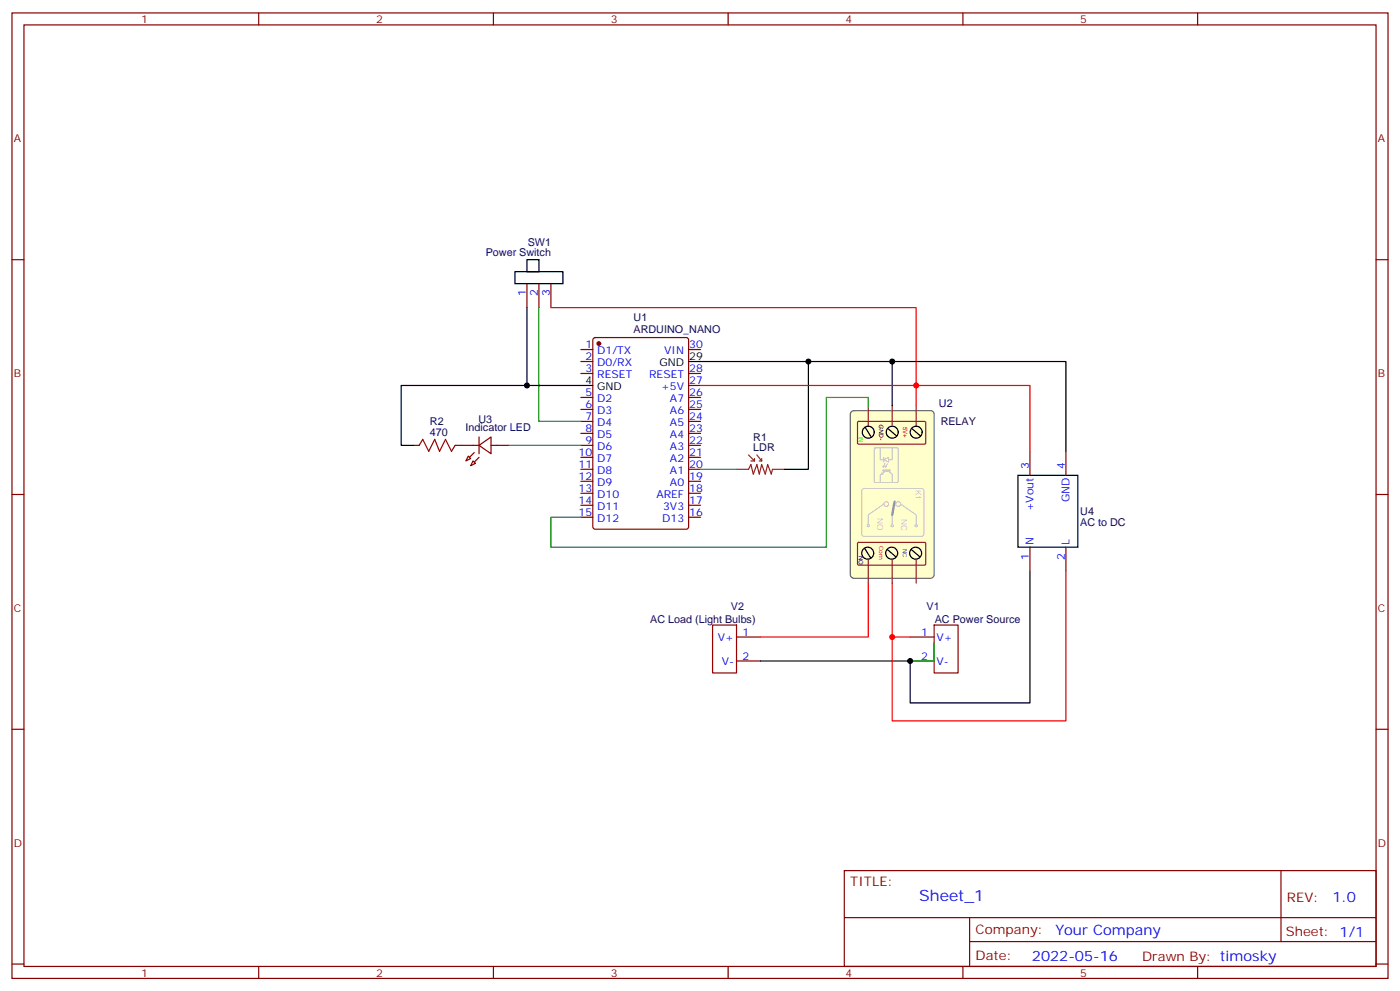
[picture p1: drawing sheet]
<svg xmlns="http://www.w3.org/2000/svg" width="412mm" height="292mm" viewBox="0 0 412 292" stroke-linecap="round" stroke-linejoin="round" font-family="sans-serif">
<g fill="none" stroke="#870000" stroke-width=".35">
<path d="M3.5 3.8h405.4v284.3h-405.4zM7.1 7.3h398.2v277.3h-398.2zM76.2 3.8v3.5M145.3 3.8v3.5M214.5 3.8v3.5M283.6 3.8v3.5M352.8 3.8v3.5M3.5 76.5h3.6M405.3 76.5h3.6M174.9 99.6l.4-.2h26.8l.7 .4v55.4l-.4 .6-27.1 .1-.6-.5-.1-55.3zM171.1 102.9h3.5M171.1 106.5h3.5"/>
<path d="M171.1 110h3.5M171.1 117.1h3.5M202.8 102.9h3.6M202.8 110h3.6M202.8 117.1h3.6M202.8 113.5h3.6M171.1 120.6h3.5M171.1 124.1h3.5M171.1 127.6h3.5M171.1 131.2h3.5M171.1 134.7h3.5M171.1 138.2h3.5"/>
<path d="M202.8 120.6h3.6M202.8 124.1h3.6M202.8 127.6h3.6M202.8 131.2h3.6M202.8 134.7h3.6M202.8 138.2h3.6M3.5 145.6h3.6M171.1 141.7h3.5M171.1 145.3h3.5M171.1 148.8h3.5M171.1 152.3h3.5M202.8 141.7h3.6"/>
<path d="M202.8 145.3h3.6M202.8 148.8h3.6M202.8 152.3h3.6M405.3 145.6h3.6M3.5 214.8h3.6M405.3 214.8h3.6M248.7 256.4h156.6v28.2h-156.6zM377.3 256.4v20.9M248.7 270.2h156.5M285.6 277.3h119.6M285.6 270.2v14.2M3.5 283.9h3.6"/>
<path d="M76.2 284.6v3.5M145.3 284.6v3.5M214.5 284.6v3.5M283.6 284.6v3.5M352.8 284.6v3.5M405.3 283.9h3.6"/>
</g>
<circle cx="176.4" cy="101.2" r=".53" fill="#870000" stroke="#870000" stroke-width=".35"/>
<path d="M171.1 113.5h3.5M202.8 106.5h35.3v31.7h-7" fill="none" stroke="#000" stroke-width=".35"/>
<path d="M217 138.2h3.5l.7-1.4 .7 2.8 1.1-2.8 .7 2.8 .7-2.8 1 2.8 .7-2.8 1.1 2.8 .3-1.4h3.6M220.5 134l1.7 1.7M221.2 135.7h1M222.2 135v.7M223 134l1.4 1.7M223.7 135.7h.7M224.4 135v.7" fill="none" stroke="#8c2424" stroke-width=".35"/>
<path d="M206.4 138.2h10.6" fill="none" stroke="#008700" stroke-width=".35"/>
<path d="M250.7 121.4l.8-.5h22.6l.6 .2 .4 .6 .1 47.6-.3 .6-.5 .4h-22.9l-.6-.2-.4-.5v-47.6z" fill="#ffc" stroke="#666" stroke-width=".35"/>
<g fill="none" stroke="#000" stroke-width=".35">
<path d="M155.2 76.5h3.5v3.5h-3.5zM151.7 80h14.1v3.5h-14.1zM155.2 90.6v22.9M171.1 113.5h-52.9v17.7h3.5M238.1 106.5h24.7v13M262.8 106.5h51.2v26.4M254.9 125.9l1.7 2.8M261.6 126.2l2.4 2.1M268.6 126.2l2.5 2.1M299.9 140h17.6v21.1h-17.6zM254.7 161.5l1.8 2.8M261.4 161.9l2.5 2.1"/>
<path d="M268.5 161.9l2.4 2.1M303.4 168.2v38.8h-35.3v-12.3h-44.1"/>
<circle cx="255.8" cy="127.3" r="1.76"/>
<circle cx="262.8" cy="127.3" r="1.76"/>
<circle cx="269.9" cy="127.3" r="1.76"/>
<circle cx="255.6" cy="162.9" r="1.76"/>
<circle cx="262.7" cy="162.9" r="1.76"/>
<circle cx="269.7" cy="162.9" r="1.76"/>
</g>
<path d="M255.8 119.9v5.6M262.8 119.5v5.7M269.9 119.5v6M252.6 124.3l.3-.2 19.6 .1 .2 .3v6l-.4 .3h-19.4l-.3-.3zM252.6 159.9l.3-.2 19.6 .1 .2 .3v6l-.4 .3h-19.4l-.3-.3zM255.8 164.7v7M262.8 164.7v7M269.9 164.7v7" fill="none" stroke="#8c2424" stroke-width=".35"/>
<g fill="none" stroke="#ccc" stroke-width=".35">
<path d="M257.6 132l.3-.1h6.3l.3 .1 .1 9.7-.2 .4h-6.5l-.3-.2zM259.3 131.9v3.5h1M259.8 139.2l-.2 .4h.6M260.1 137.2v.4M260.3 135.4l1.5-.7v1.4zM260.3 134.7v1.4M260.7 136.5l-.6 1.1 .4-.2M260.8 137.2v.4M260.9 138.7l-1.6 1.3v2.1M261.2 137.4l-.4 .2M261.4 136.6l-.6 1M261.4 138.6l1.4 1v2.5"/>
<path d="M262.8 131.9v3.5h-1M254.1 144.1l.4-.2h17l.5 .2 .2 .5v12.7l-.3 .5-.4 .2h-17l-.5-.3-.2-.4v-12.7zM260.3 148.4l-4.5 3.2v2.8M262.8 151.6v2.8M265.3 148.4l4.6 3.2v2.8"/>
<circle cx="255.8" cy="154.8" r=".35"/>
<circle cx="261.1" cy="148.4" r=".71"/>
<circle cx="262.8" cy="154.8" r=".35"/>
<circle cx="264.6" cy="148.4" r=".71"/>
<circle cx="269.9" cy="154.8" r=".35"/>
</g>
<path d="M263.5 147.7l-.7 3.9" fill="none" stroke="#999" stroke-width=".71"/>
<path d="M260.2 138.6h1.9" fill="none" stroke="#ccc" stroke-width=".71"/>
<path d="M158.7 90.6v33.5h12.4M255.8 119.9v-2.8h-12.4v44h-81.1v-8.8h8.8M149.9 131.2h21.2M275.2 189.4v5.3h-7.1" fill="none" stroke="#008700" stroke-width=".35"/>
<g fill="none" stroke="#870000" stroke-width=".35">
<path d="M155.2 83.5v7.1M158.7 83.5v7.1M162.3 83.5v7.1M121.7 131.2h1.8M134.1 131.2h7M137.9 134.3l.7 .7-1.4 .7zM139.3 135.7l.8 .8-1.5 .7zM141.1 131.2l3.5-2.5v4.9zM141.1 128.7v4.9M144.6 131.2h5.3M303.4 132.9v7.1M314 132.9v7.1"/>
<path d="M303.4 161.1v7.1M314 161.1v7.1M217 187.6h7M217 194.7h7M268.1 187.6h7.1M268.1 194.7h7.1"/>
</g>
<path d="M209.9 184.1h7.1v14.1h-7.1zM275.2 184.1h7v14.1h-7z" fill="none" stroke="#900" stroke-width=".35"/>
<path d="M162.3 90.6h107.6v22.9h33.5v19.4M206.4 113.5h63.5v6M255.8 171.7v15.9h-31.8M262.8 171.7v15.9h5.3M314 168.2v44.1h-51.2v-24.7" fill="none" stroke="#f00" stroke-width=".35"/>
<g fill="#870000" stroke="#870000" stroke-width=".35">
<path d="M138.3 134.7l1.4-1.4z"/>
<path d="M141.1 134.7l-1.4 1.4z"/>
</g>
<path d="M123.5 131.2l1-1.8 1.8 3.5 1.8-3.5 1.4 3.5 1.7-3.5 1.8 3.5 1.1-1.7" fill="none" stroke="#a10000" stroke-width=".35"/>
<g fill="#000">
<circle cx="155.2" cy="113.5" r=".88"/>
<circle cx="238.1" cy="106.5" r=".88"/>
</g>
<g fill="#f00">
<circle cx="269.9" cy="113.5" r=".88"/>
<circle cx="262.8" cy="187.6" r=".88"/>
</g>
<g fill="#000">
<circle cx="262.8" cy="106.5" r=".88"/>
<circle cx="268.1" cy="194.7" r=".88"/>
</g>
<text font-size="4.6" fill="#00f" x="270.8" y="265.4">Sheet_1</text>
<g font-size="4.2" fill="#00f">
<text x="392.5" y="265.7">1.0</text>
<text x="310.9" y="275.2">Your Company</text>
<text x="304" y="283">2022-05-16</text>
</g>
<g font-size="3.9" fill="#800">
<text x="250.5" y="261">TITLE:</text>
<text x="379.1" y="265.7">REV:</text>
<text x="287.4" y="275.2">Company:</text>
<text x="378.7" y="275.8">Sheet: 1/1</text>
<text x="287.4" y="282.9">Date:</text>
<text x="336.4" y="282.9">Drawn By: timosky</text>
</g>
<g font-size="3.2" fill="#800">
<text x="41.6" y="6.8">1</text>
<text x="110.8" y="6.8">2</text>
<text x="179.9" y="6.8">3</text>
<text x="249.1" y="6.8">4</text>
<text x="318.2" y="6.8">5</text>
<text x="4.1" y="41.9">A</text>
<text x="405.9" y="41.9">A</text>
<text x="4.1" y="111.1">B</text>
<text x="405.9" y="111.1">B</text>
<text x="4.1" y="180.2">C</text>
<text x="405.9" y="180.2">C</text>
<text x="4.1" y="249.3">D</text>
<text x="405.9" y="249.3">D</text>
<text x="41.6" y="287.6">1</text>
<text x="110.8" y="287.6">2</text>
<text x="179.9" y="287.6">3</text>
<text x="249.1" y="287.6">4</text>
<text x="318.2" y="287.6">5</text>
</g>
<g font-size="3.2" fill="#000080">
<text x="143.1" y="75.4">Power Switch</text>
<text x="155.4" y="72.3">SW1</text>
<text x="186.6" y="94.7">U1</text>
<text x="186.6" y="98">ARDUINO_NANO</text>
<text x="276.6" y="120">U2</text>
<text x="126.7" y="125.3">R2</text>
<text x="140.9" y="124.5">U3</text>
<text x="277.1" y="125.3">RELAY</text>
<text x="126.7" y="128.3">470</text>
<text x="137.1" y="127">Indicator LED</text>
<text x="221.9" y="129.8">R1</text>
<text x="221.9" y="132.9">LDR</text>
<text x="318.2" y="154.9">AC to DC</text>
<text x="318.2" y="151.7">U4</text>
<text x="215.3" y="179.8">V2</text>
<text x="272.9" y="179.8">V1</text>
<text x="191.5" y="183.5">AC Load (Light Bulbs)</text>
<text x="275.4" y="183.5">AC Power Source</text>
</g>
<g font-size="3.2" fill="#00f">
<text x="154.9" y="87.3" transform="rotate(-90 154.9 87.3)">1</text>
<text x="158.4" y="87.3" transform="rotate(-90 158.4 87.3)">2</text>
<text x="161.9" y="87.3" transform="rotate(-90 161.9 87.3)">3</text>
<text x="172.4" y="102.6">1</text>
<text x="172.4" y="106.1">2</text>
<text x="175.9" y="104.4">D1/TX</text>
<text x="175.9" y="107.9">D0/RX</text>
<text x="195.7" y="104.4">VIN</text>
<text x="203" y="102.6">30</text>
<text x="172.4" y="109.6">3</text>
<text x="175.9" y="111.4">RESET</text>
<text x="191.2" y="111.4">RESET</text>
<text x="203" y="113.2">27</text>
<text x="203" y="109.6">28</text>
<text x="172.4" y="116.7">5</text>
<text x="175.9" y="118.5">D2</text>
<text x="194.8" y="114.9">+5V</text>
<text x="197.4" y="118.5">A7</text>
<text x="203" y="116.7">26</text>
<text x="172.4" y="120.2">6</text>
<text x="172.4" y="123.8">7</text>
<text x="175.9" y="122">D3</text>
<text x="175.9" y="125.5">D4</text>
<text x="197.4" y="125.5">A5</text>
<text x="197.4" y="122">A6</text>
<text x="203" y="123.8">24</text>
<text x="203" y="120.2">25</text>
<text x="172.4" y="127.3">8</text>
<text x="172.4" y="130.8">9</text>
<text x="175.9" y="129">D5</text>
<text x="197.4" y="129">A4</text>
<text x="203" y="130.8">22</text>
<text x="203" y="127.3">23</text>
<text x="170.4" y="134.3">10</text>
<text x="170.4" y="137.9">11</text>
<text x="175.9" y="132.6">D6</text>
<text x="175.9" y="136.1">D7</text>
<text x="197.4" y="136.1">A2</text>
<text x="197.4" y="132.6">A3</text>
<text x="203" y="137.9">20</text>
<text x="203" y="134.3">21</text>
<text x="170.4" y="141.4">12</text>
<text x="175.9" y="139.6">D8</text>
<text x="175.9" y="143.2">D9</text>
<text x="197.4" y="143.2">A0</text>
<text x="197.4" y="139.6">A1</text>
<text x="203" y="141.4">19</text>
<text x="303" y="138.2" transform="rotate(-90 303 138.2)">3</text>
<text x="313.6" y="138.2" transform="rotate(-90 313.6 138.2)">4</text>
<text x="170.4" y="144.9">13</text>
<text x="170.4" y="148.4">14</text>
<text x="175.9" y="146.7">D10</text>
<text x="193.3" y="146.7">AREF</text>
<text x="203" y="148.4">17</text>
<text x="203" y="144.9">18</text>
<text x="315" y="148" transform="rotate(-90 315 148)">GND</text>
<text x="170.4" y="152">15</text>
<text x="175.9" y="150.2">D11</text>
<text x="175.9" y="153.7">D12</text>
<text x="195.1" y="153.7">D13</text>
<text x="195.3" y="150.2">3V3</text>
<text x="203" y="152">16</text>
<text x="304.4" y="150.6" transform="rotate(-90 304.4 150.6)">+Vout</text>
<text x="304.4" y="160.4" transform="rotate(-90 304.4 160.4)">N</text>
<text x="315" y="160.4" transform="rotate(-90 315 160.4)">L</text>
<text x="303" y="164.9" transform="rotate(-90 303 164.9)">1</text>
<text x="313.6" y="164.9" transform="rotate(-90 313.6 164.9)">2</text>
<text x="211.5" y="188.7">V+</text>
<text x="218.7" y="187.3">1</text>
<text x="271.4" y="187.3">1</text>
<text x="275.9" y="188.7">V+</text>
<text x="212.6" y="195.7">V-</text>
<text x="218.7" y="194.3">2</text>
<text x="271.4" y="194.3">2</text>
<text x="275.9" y="195.7">V-</text>
</g>
<g font-size="3.2">
<text x="194.3" y="107.9">GND</text>
<text x="203" y="106.1">29</text>
<text x="172.4" y="113.2">4</text>
<text x="175.9" y="114.9">GND</text>
</g>
<g font-size="2.5" fill="#ccc">
<text x="269.7" y="144.2" transform="rotate(90 269.7 144.2)">K1</text>
<text x="258.4" y="152.7" transform="rotate(90 258.4 152.7)">NO</text>
<text x="265.5" y="152.8" transform="rotate(90 265.5 152.8)">NC</text>
</g>
<text font-size="1.8" x="258.9" y="124.9" transform="rotate(90 258.9 124.9)">GND-</text>
<g font-size="1.8" fill="#f00">
<text x="266" y="125.6" transform="rotate(90 266 125.6)">5V+</text>
<text x="258.9" y="160.7" transform="rotate(90 258.9 160.7)">Com</text>
</g>
<text font-size="1.8" fill="#0f0" x="252.9" y="128.6" transform="rotate(90 252.9 128.6)">IN</text>
<text font-size="1.8" fill="#309" x="266" y="161.6" transform="rotate(90 266 161.6)">NC</text>
<text font-size="1.8" fill="#000080" x="252.9" y="163.6" transform="rotate(90 252.9 163.6)">NO</text>
</svg>
